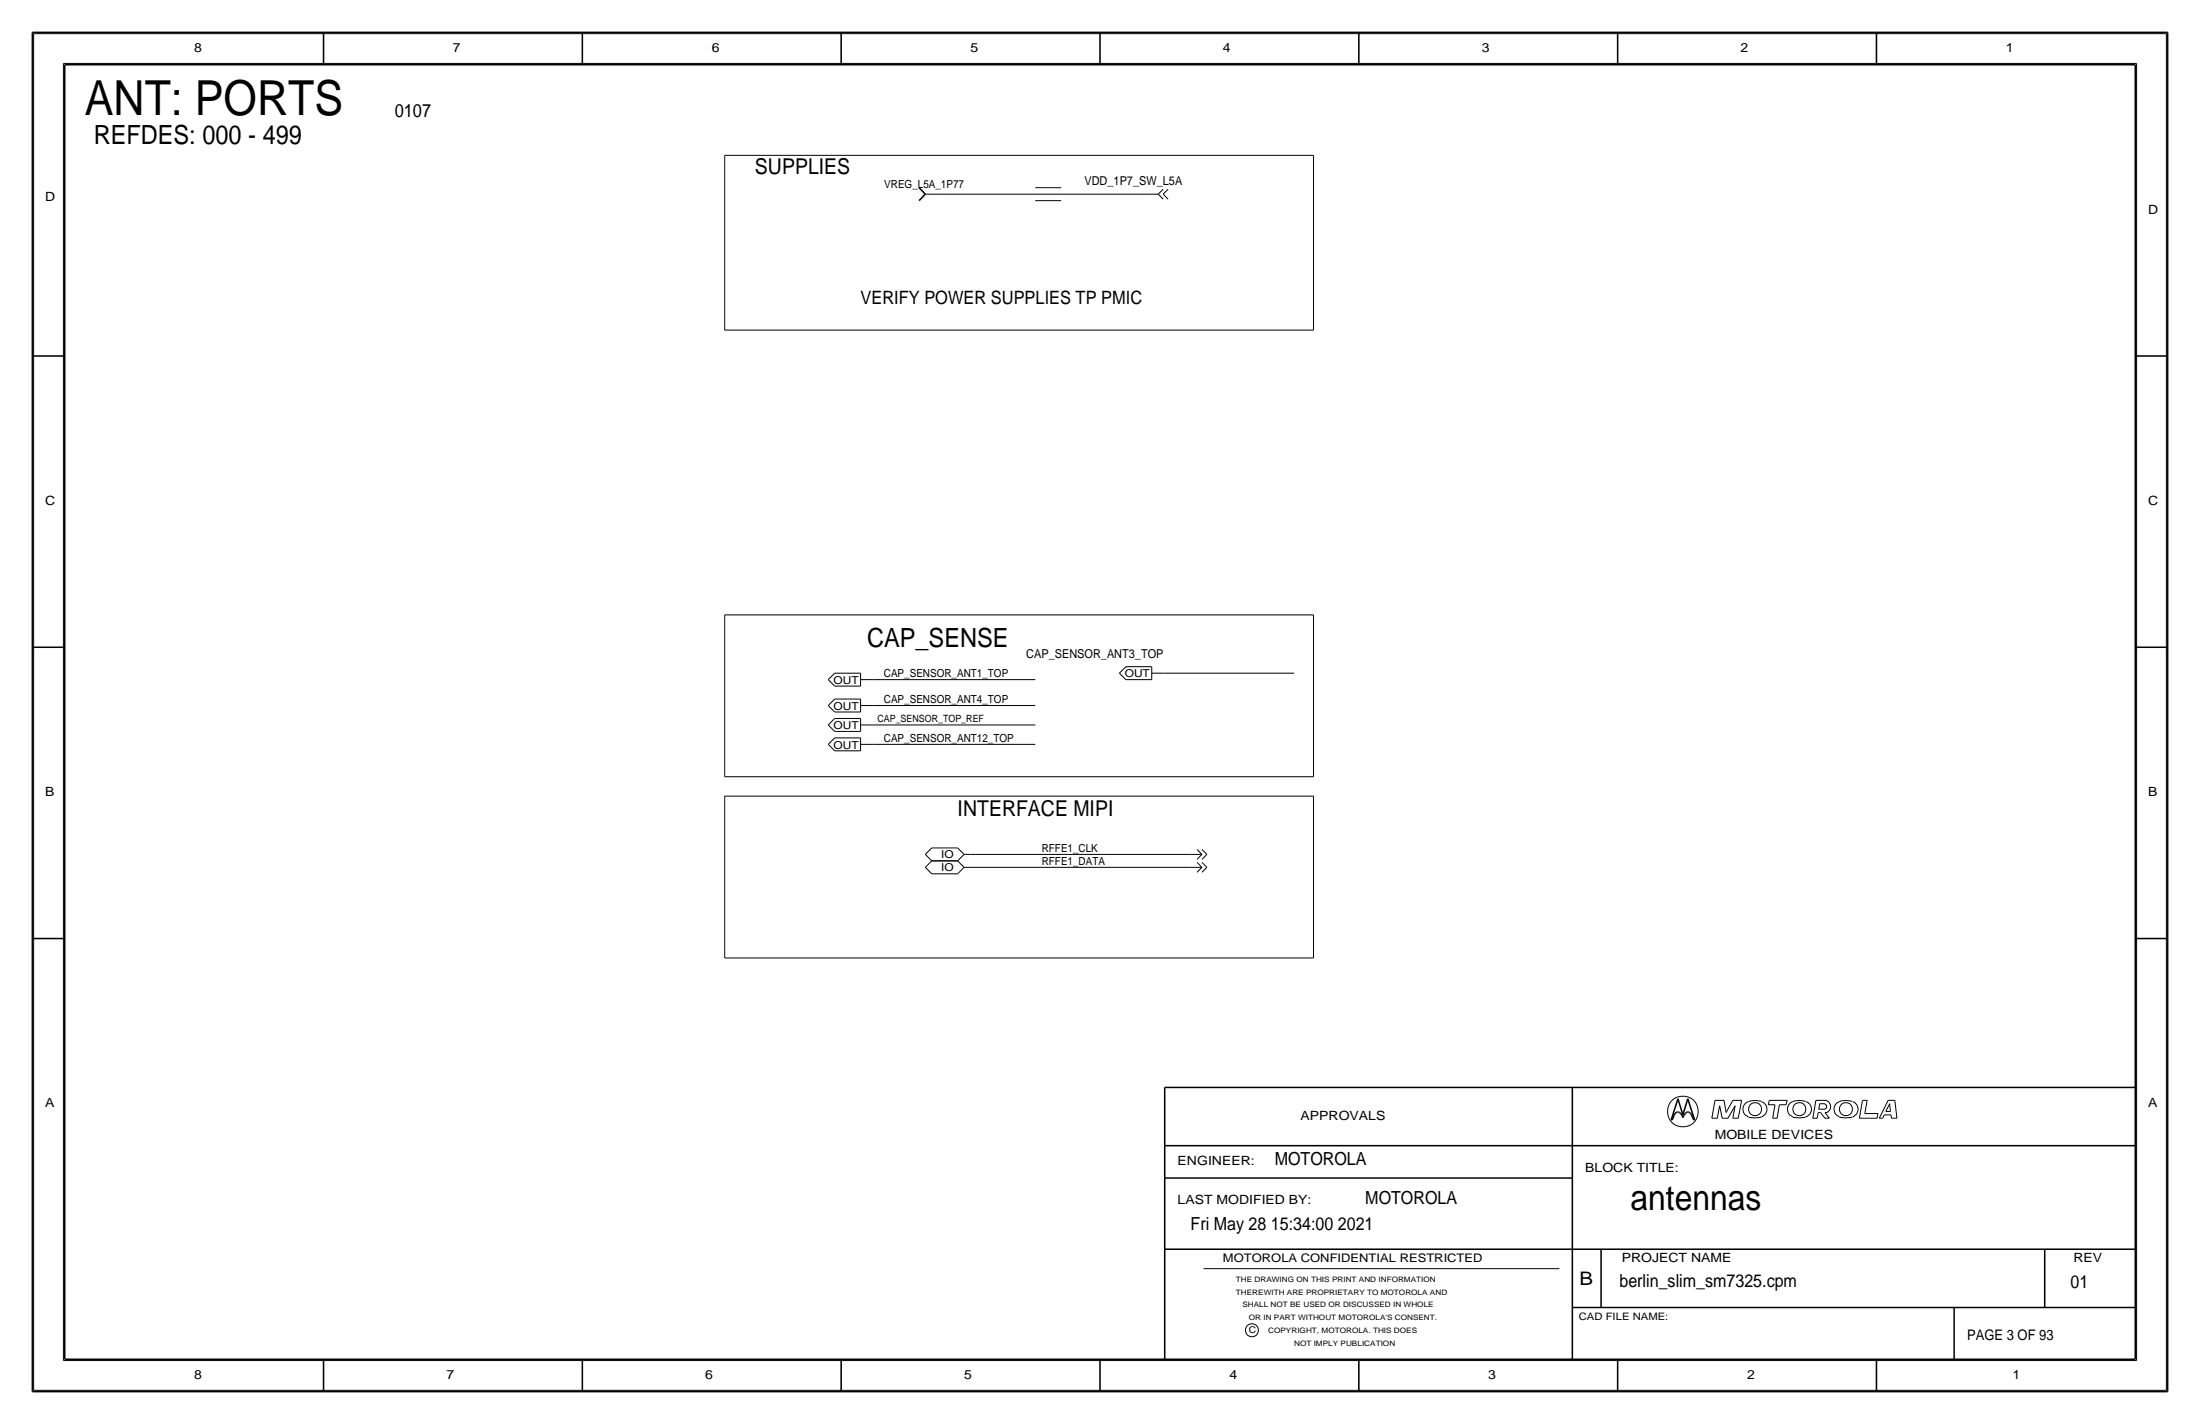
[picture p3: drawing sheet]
<svg xmlns="http://www.w3.org/2000/svg" width="432mm" height="279mm" viewBox="0 0 432 279" stroke-linecap="round" stroke-linejoin="round" font-family="sans-serif">
<g fill="none" stroke="#000" stroke-width=".2">
<path d="M6.6 6.6h418.6zM6.6 6.6v266.2zM12.4 12.4v254.6zM12.4 12.4h407zM419.4 12.4v254.6zM425.2 6.6v266.2zM142.2 30.5h115.6zM142.2 30.5v34.3zM181.6 38.1h2.5zM184.1 38.1h19.1zM203.2 38.1h5.1zM203.2 36.8h5.1z"/>
<path d="M203.2 39.4h5.1zM208.3 38.1h17.8zM226.1 38.1h1.2zM227.3 38.1l1 1zM228.3 38.1l1 1zM228.3 37.1l-1 1zM229.3 37.1l-1 1zM257.8 30.5v34.3zM142.2 64.8h115.6zM142.2 120.7h115.6zM142.2 120.7v31.7zM162.6 138.4l1.2 1.3z"/>
<path d="M162.6 133.3l1.2 1.3zM163.8 137.2h5.1zM163.8 139.7h5.1zM163.8 132.1h5.1zM163.8 134.6h5.1zM163.8 137.2l-1.2 1.2zM163.8 132.1l-1.2 1.2zM168.9 138.4h2.5zM168.9 137.2v2.5zM168.9 133.3h2.5zM168.9 132.1v2.5zM171.4 138.4h31.8z"/>
<path d="M171.4 133.3h31.8zM219.7 132.1l1.3 1.2zM221 130.8h5.1zM221 133.3h5.1zM221 130.8l-1.3 1.3zM226.1 132.1h2.5zM226.1 130.8v2.5zM228.6 132.1h25.4zM257.8 120.7v31.7zM142.2 156.2h115.6zM142.2 152.4h115.6zM142.2 156.2v31.8z"/>
<path d="M162.6 146l1.2 1.3zM162.6 142.2l1.2 1.3zM163.8 144.8h5.1zM163.8 147.3h5.1zM163.8 141h5.1zM163.8 143.5h5.1zM163.8 144.8l-1.2 1.2zM163.8 141l-1.2 1.2zM168.9 146h2.5zM168.9 144.8v2.5zM168.9 142.2h2.5zM168.9 141v2.5z"/>
<path d="M171.4 146h31.8zM171.4 142.2h31.8zM257.8 156.2v31.8zM181.6 167.6l1.3 1.3zM181.6 170.2l1.3 1.2zM182.9 168.9h5.1zM182.9 166.4h5.1zM182.9 171.4h5.1zM182.9 166.4l-1.3 1.2zM182.9 168.9l-1.3 1.3zM188 166.4l1.2 1.2zM188 168.9l1.2 1.3z"/>
<path d="M189.2 167.6h1.3zM189.2 167.6l-1.2 1.3zM189.2 170.2h1.3zM189.2 170.2l-1.2 1.2zM190.5 167.6h43.2zM190.5 170.2h43.2zM233.7 167.6h2.2zM233.7 170.2h2.2zM234.9 168.6l1-1zM234.9 171.1l1-.9zM235 166.7l.9 .9zM235 169.2l.9 1z"/>
<path d="M235.9 166.7l1 .9zM235.9 169.2l1 1zM235.9 168.6l1-1zM235.9 171.1l1-.9zM142.2 188h115.6zM336 219.4h1.1zM336.6 215.9h1.8zM336.6 215.9l-.6 3.5zM337.5 217l-.4 2.4zM337.5 217l.5 2.4zM338 219.4h1.1zM338.4 215.9l.4 2.4z"/>
<path d="M340.1 219.4h1.1zM340.1 215.9h1.7zM340.1 215.9l-1.3 2.4zM340.6 217l-1.5 2.4zM340.6 217l-.5 2.4zM341.8 215.9l-.6 3.5zM343.1 216.2a1.6 1.6 0 0 0-1 1.5 1.6 1.6 0 0 0 1.1 1.5M345.7 216.1h-.2a4 4 0 0 0-2.3 .1M345.7 216.2a1.59 1.59 0 0 1 1.1 1.5 1.59 1.59 0 0 1-1.1 1.5l-1.4 .1-1.1-.1M347.1 216.8h1.3zM347.3 215.9l-.2 .9zM347.3 215.9h3.5z"/>
<path d="M347.9 219.4h.9zM348.4 216.8l-.5 2.6zM349.2 216.8l-.4 2.6zM349.2 216.8h1.4zM350.8 215.9l-.2 .9zM354.4 216.1a3.1 3.1 0 0 0-3.3 .7 1.62 1.62 0 0 0 .8 2.4M354.4 219.2l-1.4 .1-1.1-.1M354.5 216.2a1.59 1.59 0 0 1 1 1.5 1.59 1.59 0 0 1-1 1.5M355.8 219.4h.9zM356.4 215.9l-.6 3.5zM356.4 215.9h2.2zM356.9 218.3l-.2 1.1z"/>
<path d="M356.9 218.3h.4zM357 217.6h1.2zM357.2 216.6l-.2 1zM357.2 216.6h1zM357.3 218.3l.9 1.1zM358.1 216.7a.5 .5 0 0 1 .4 .4 .5 .5 0 0 1-.4 .5M358.2 219.4h.9zM358.2 218.3l.9 1.1zM358.2 218.3h.4zM358.5 216a1.24 1.24 0 0 1 .8 1.1 1.24 1.24 0 0 1-.8 1.2M363.5 216.1a3.1 3.1 0 0 0-3.3 .7 1.62 1.62 0 0 0 .8 2.4M363.6 219.2l-1.4 .1-1.2-.1"/>
<path d="M363.6 216.2a1.59 1.59 0 0 1 1.1 1.5 1.59 1.59 0 0 1-1.1 1.5M364.9 219.4h3.5zM365.6 215.9l-.7 3.5zM365.6 215.9h.9zM366 218.5h2.6zM366.5 215.9l-.5 2.6zM368.6 218.5l-.2 .9zM368.9 219.4h.6zM369.8 218.7h1.3zM369.8 218.7l-.3 .7zM370.1 218.1h.9zM370.6 215.9l-1.7 3.5z"/>
<path d="M370.6 215.9h1.3zM370.9 216.6l-.8 1.5zM370.9 216.6l.1 1.5zM371.1 218.7l.1 .7zM371.2 219.4h1.1zM371.9 215.9l.4 3.5zM236.2 248.9h69.9zM6.6 272.8h418.6zM12.4 267h407z"/>
<circle cx="330.3" cy="218.1" r="3"/>
<circle cx="344.5" cy="217.6" r="1.28"/>
<circle cx="353.2" cy="217.6" r="1.28"/>
<circle cx="362.3" cy="217.6" r="1.28"/>
<circle cx="245.7" cy="261" r="1.28"/>
</g>
<g fill="none" stroke="#000" stroke-width=".3">
<path d="M6.3 6.4v266.7zM6.4 6.4h419zM12.7 12.7h406.4zM12.7 12.7v254zM63.5 6.4v6.3zM114.3 6.4v6.3zM165.1 6.4v6.3zM215.9 6.3v6.4zM266.7 6.4v6.3zM317.5 6.4v6.3zM368.3 6.4v6.3zM419.1 12.7v254z"/>
<path d="M425.4 6.4v266.7zM180.4 36.8l1.2 1.3zM181.6 38.1l-1.2 1.3zM6.3 69.8h6.4zM419.1 69.8h6.3zM6.3 127h6.4zM419.1 127h6.3zM6.3 184.1h6.4zM419.1 184.1h6.3zM228.6 213.4v53.3zM228.6 213.4h190.5zM308.6 213.4v53.3z"/>
<path d="M328 219.7h.2zM328.4 219.4l-.2 .3zM328.6 218.8l-.2 .6zM328.8 218.5l-.2 .3zM329 218.3l.2-.1zM329 218.3l-.2 .2zM329.2 218.2h.2zM329.3 215.6l-1.3 4.1zM329.3 215.6l1 3.1zM329.4 218.2l.2 .1zM329.6 218.3l.3 .2zM329.9 218.5l.2 .3z"/>
<path d="M330.1 218.8l.2 .5zM330.5 218.8l-.2 .5zM330.8 218.5l-.3 .3zM331 218.3l-.2 .2zM331 218.3l.2-.1zM331.2 218.2h.2zM331.3 215.6l1.3 4.1zM331.3 215.6l-1 3.1zM331.4 218.2l.2 .1zM331.6 218.3l.2 .2zM331.8 218.5l.2 .3zM332 218.8l.3 .6z"/>
<path d="M332.3 219.4l.1 .3zM332.4 219.7h.2zM228.6 231.1h80zM228.6 224.8h190.5zM228.6 245.1h190.5zM308.6 256.5h110.5zM314.2 245.1v11.4zM383.5 256.5v10.2zM401.3 245.1v11.4zM6.4 273h419zM12.7 266.7h406.4zM63.5 266.7v6.4z"/>
<path d="M114.3 266.7v6.4zM165.1 266.7v6.4zM215.9 266.7v6.3zM266.7 266.7v6.4zM317.5 266.7v6.4zM368.3 266.7v6.4z"/>
</g>
<text font-size="9.5" x="16.7" y="22.6">ANT: PORTS</text>
<text font-size="7" x="320" y="237.5">antennas</text>
<g font-size="5.2">
<text x="18.4" y="28.2">REFDES: 000 - 499</text>
<text x="170.2" y="127">CAP_SENSE</text>
</g>
<g font-size="4.3">
<text x="148.2" y="34.1">SUPPLIES</text>
<text x="188" y="160">INTERFACE MIPI</text>
</g>
<text font-size="3.7" x="310" y="252.1">B</text>
<g font-size="3.6">
<text x="77.5" y="22.9">0107</text>
<text x="168.9" y="59.7">VERIFY POWER SUPPLIES TP PMIC</text>
</g>
<g font-size="3.5">
<text x="250.2" y="228.6">MOTOROLA</text>
<text x="268" y="236.2">MOTOROLA</text>
<text x="233.7" y="241.3">Fri May 28 15:34:00 2021</text>
<text x="317.9" y="252.6">berlin_slim_sm7325.cpm</text>
<text x="406.4" y="252.7">01</text>
</g>
<text font-size="2.9" x="386.1" y="262.9">PAGE 3 OF 93</text>
<g font-size="2.5">
<text x="38.1" y="10.2">8</text>
<text x="88.9" y="10.2">7</text>
<text x="139.7" y="10.2">6</text>
<text x="190.5" y="10.2">5</text>
<text x="240" y="10.2">4</text>
<text x="290.8" y="10.2">3</text>
<text x="341.6" y="10.2">2</text>
<text x="393.7" y="10.2">1</text>
<text x="8.9" y="39.4">D</text>
<text x="421.6" y="41.9">D</text>
<text x="8.9" y="99.1">C</text>
<text x="421.6" y="99.1">C</text>
<text x="8.9" y="156.2">B</text>
<text x="421.6" y="156.2">B</text>
<text x="8.9" y="217.2">A</text>
<text x="255.3" y="219.7">APPROVALS</text>
<text x="421.6" y="217.2">A</text>
<text x="336.5" y="223.5">MOBILE DEVICES</text>
<text x="231.1" y="228.6">ENGINEER:</text>
<text x="311.1" y="229.9">BLOCK TITLE:</text>
<text x="231.1" y="236.2">LAST MODIFIED BY:</text>
<text x="318.3" y="247.5">PROJECT NAME</text>
<text x="407" y="247.6">REV</text>
<text x="38.1" y="270.5">8</text>
<text x="87.6" y="270.5">7</text>
<text x="138.4" y="270.5">6</text>
<text x="189.2" y="270.5">5</text>
<text x="241.3" y="270.5">4</text>
<text x="292.1" y="270.5">3</text>
<text x="342.9" y="270.5">2</text>
<text x="395" y="270.5">1</text>
</g>
<g font-size="2.4">
<text x="212.9" y="36.3">VDD_1P7_SW_L5A</text>
<text x="201.4" y="129">CAP_SENSOR_ANT3_TOP</text>
</g>
<text font-size="2.3" x="240" y="247.6">MOTOROLA CONFIDENTIAL RESTRICTED</text>
<g font-size="2.2">
<text x="173.6" y="36.8">VREG_L5A_1P77</text>
<text x="173.5" y="137.9">CAP_SENSOR_ANT4_TOP</text>
<text x="173.5" y="132.8">CAP_SENSOR_ANT1_TOP</text>
<text x="173.5" y="145.5">CAP_SENSOR_ANT12_TOP</text>
<text x="204.5" y="167.1">RFFE1_CLK</text>
<text x="204.5" y="169.7">RFFE1_DATA</text>
</g>
<g font-size="2.1">
<text x="163.6" y="134.2">OUT</text>
<text x="220.7" y="132.9">OUT</text>
<text x="163.6" y="139.2">OUT</text>
<text x="163.6" y="143.1">OUT</text>
<text x="163.6" y="146.9">OUT</text>
<text x="184.7" y="168.4">IO</text>
<text x="184.7" y="170.9">IO</text>
</g>
<g font-size="2">
<text x="172.2" y="141.7">CAP_SENSOR_TOP_REF</text>
<text x="309.9" y="259.1">CAD FILE NAME:</text>
</g>
<text font-size="1.8" x="245.1" y="261.6">C</text>
<g font-size="1.5">
<text x="242.6" y="251.5">THE DRAWING ON THIS PRINT AND INFORMATION</text>
<text x="242.6" y="254">THEREWITH ARE PROPRIETARY TO MOTOROLA AND</text>
<text x="243.8" y="256.5">SHALL NOT BE USED OR DISCUSSED IN WHOLE</text>
<text x="245.1" y="259.1">OR IN PART WITHOUT MOTOROLA'S CONSENT.</text>
<text x="248.9" y="261.6">COPYRIGHT, MOTOROLA. THIS DOES</text>
<text x="254" y="264.2">NOT IMPLY PUBLICATION</text>
</g>
</svg>
